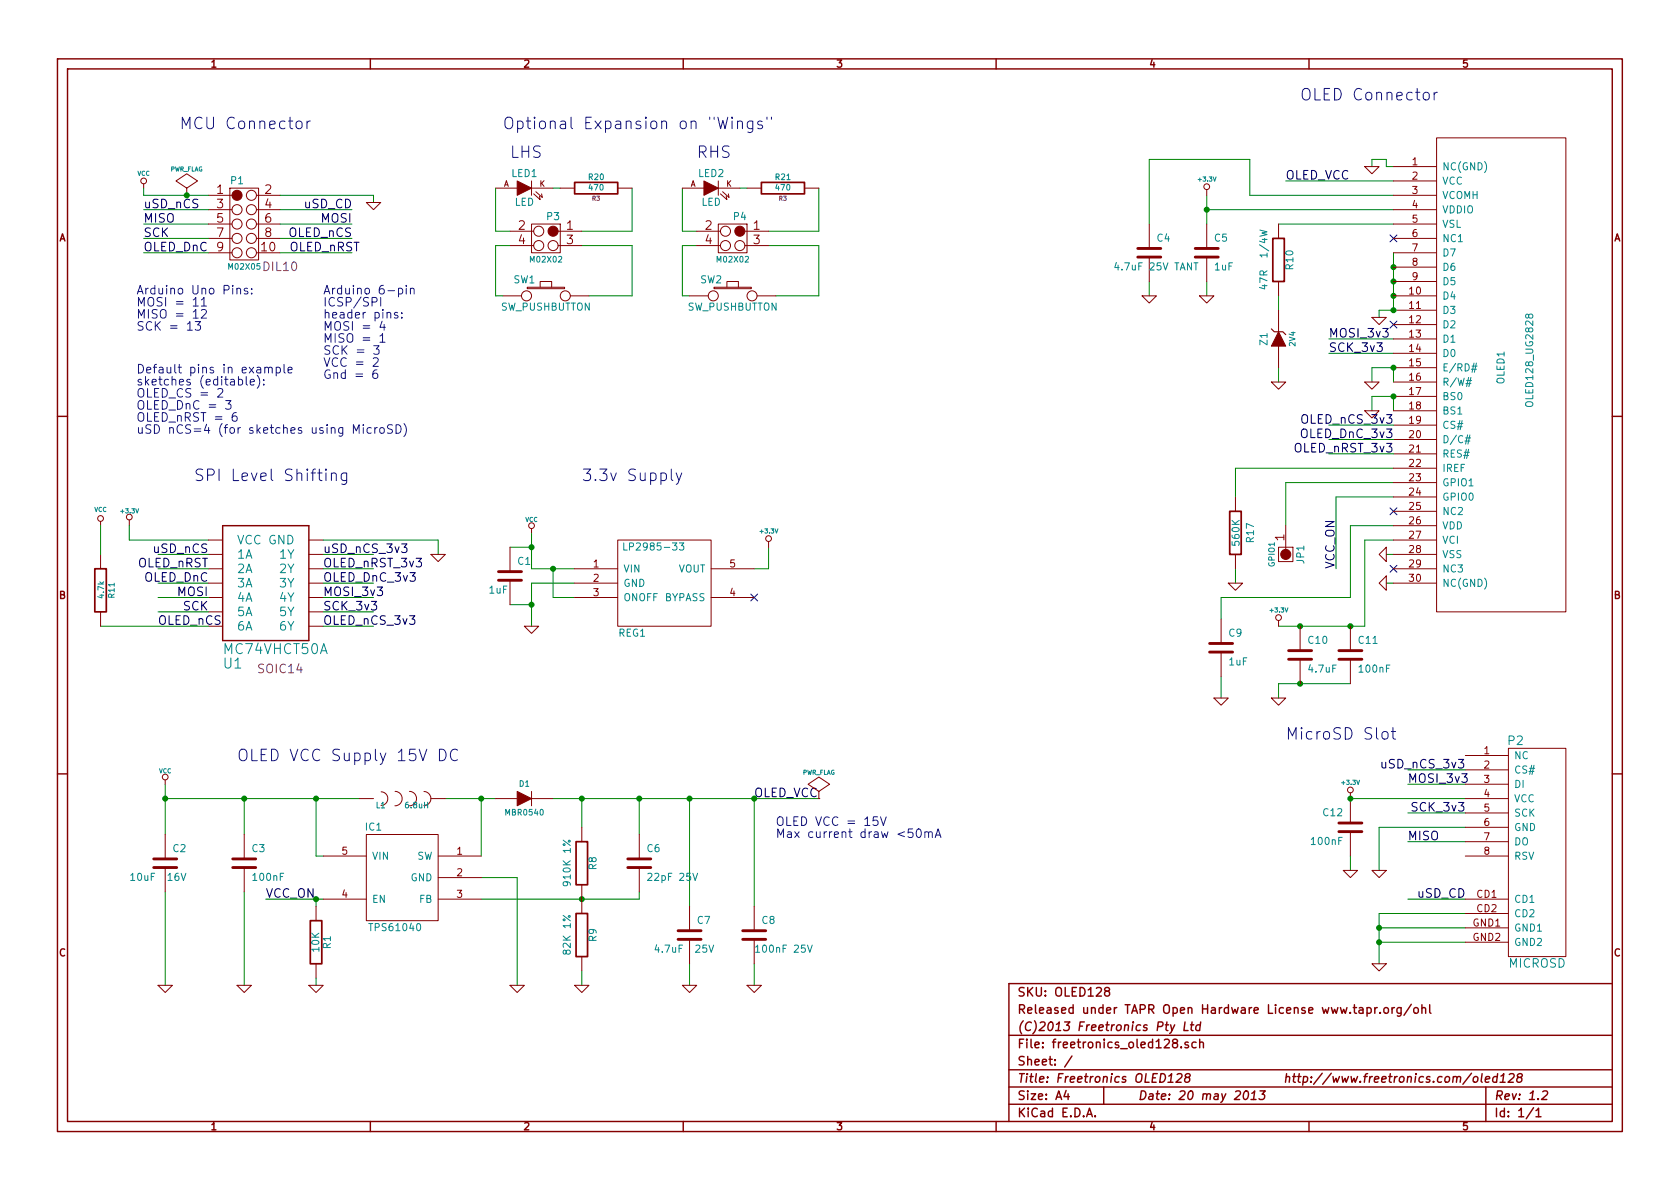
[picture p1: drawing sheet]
EESchema Schematic File Version 2  date Mon 20 May 2013 16:55:55 EST
LIBS:freetronics_kicad_sch_lib
LIBS:power
LIBS:device
LIBS:transistors
LIBS:conn
LIBS:linear
LIBS:regul
LIBS:74xx
LIBS:cmos4000
LIBS:adc-dac
LIBS:memory
LIBS:xilinx
LIBS:special
LIBS:microcontrollers
LIBS:dsp
LIBS:microchip
LIBS:analog_switches
LIBS:motorola
LIBS:texas
LIBS:intel
LIBS:audio
LIBS:interface
LIBS:digital-audio
LIBS:philips
LIBS:display
LIBS:cypress
LIBS:siliconi
LIBS:opto
LIBS:atmel
LIBS:contrib
LIBS:valves
LIBS:freetronics_oled128-cache
EELAYER 24 0
EELAYER END
$Descr A4 11693 8268
encoding utf-8
Sheet 1 1
Title "Freetronics OLED128              http://www.freetronics.com/oled128"
Date "20 may 2013"
Rev "1.2"
Comp "(C)2013 Freetronics Pty Ltd"
Comment1 "Released under TAPR Open Hardware License www.tapr.org/ohl"
Comment2 "SKU: OLED128"
Comment3 ""
Comment4 ""
$EndDescr
Wire Wire Line
	4850 1600 4750 1600
Wire Wire Line
	4750 1600 4750 1300
Wire Wire Line
	5400 2050 5700 2050
Wire Wire Line
	5700 2050 5700 1700
Wire Wire Line
	5700 1700 5350 1700
Wire Wire Line
	4050 1700 4400 1700
Wire Wire Line
	4400 1700 4400 2050
Wire Wire Line
	4400 2050 4100 2050
Wire Wire Line
	3500 2050 3450 2050
Wire Wire Line
	3450 2050 3450 1700
Wire Wire Line
	3450 1700 3550 1700
Wire Wire Line
	4050 1600 4400 1600
Wire Wire Line
	4400 1600 4400 1300
Wire Wire Line
	5350 3800 5350 3950
Wire Wire Line
	5350 3950 5250 3950
Wire Wire Line
	9550 2650 9550 2550
Wire Wire Line
	9600 2200 9600 2150
Wire Wire Line
	9600 2150 9700 2150
Wire Wire Line
	8950 1250 9700 1250
Wire Wire Line
	8000 1550 8000 1100
Wire Wire Line
	8600 3450 8600 3250
Wire Wire Line
	8600 3950 8600 4050
Wire Wire Line
	9300 3950 9300 3450
Wire Wire Line
	9300 3450 9700 3450
Connection ~ 9050 4750
Wire Wire Line
	8900 4750 9400 4750
Connection ~ 9050 4350
Wire Wire Line
	8900 4350 9500 4350
Wire Wire Line
	9500 4350 9500 3750
Wire Wire Line
	3700 3950 4000 3950
Wire Wire Line
	2450 1750 1950 1750
Wire Wire Line
	2450 1650 1950 1650
Wire Wire Line
	2450 1550 1950 1550
Wire Wire Line
	2450 1450 1950 1450
Connection ~ 9600 6450
Wire Wire Line
	9600 6450 10200 6450
Wire Wire Line
	9600 6350 9600 6700
Wire Wire Line
	9600 6350 10200 6350
Wire Wire Line
	10200 5550 9400 5550
Wire Wire Line
	10200 5850 9800 5850
Wire Wire Line
	9800 5450 10200 5450
Wire Wire Line
	9250 2350 9700 2350
Wire Wire Line
	1000 1300 1000 1350
Wire Wire Line
	9700 3850 9650 3850
Connection ~ 3700 4200
Wire Wire Line
	3550 4200 3700 4200
Wire Wire Line
	3700 4050 3700 4350
Connection ~ 3850 3950
Wire Wire Line
	4000 4150 3850 4150
Wire Wire Line
	3850 4150 3850 3950
Wire Wire Line
	2200 6300 2200 6250
Wire Wire Line
	1150 6850 1150 6200
Wire Wire Line
	1700 5800 1700 5550
Wire Wire Line
	4800 6700 4800 6850
Wire Wire Line
	5250 5550 5250 6300
Wire Wire Line
	3600 6850 3600 6100
Wire Wire Line
	4450 5550 4450 5800
Wire Wire Line
	3350 6250 4450 6250
Wire Wire Line
	3850 5550 5700 5550
Connection ~ 5250 5550
Connection ~ 4450 5550
Connection ~ 4050 5550
Connection ~ 3350 5550
Wire Wire Line
	3350 5950 3350 5550
Connection ~ 1700 5550
Wire Wire Line
	8500 4300 8500 4150
Wire Wire Line
	9700 2750 9550 2750
Wire Wire Line
	9550 2550 9700 2550
Wire Wire Line
	8900 1550 9700 1550
Connection ~ 9700 2050
Wire Wire Line
	9700 2150 9700 1750
Wire Wire Line
	8900 2050 8900 2150
Wire Wire Line
	8000 1950 8000 2050
Wire Wire Line
	9700 1150 9650 1150
Wire Wire Line
	8400 1950 8400 2050
Wire Wire Line
	8900 2550 8900 2650
Connection ~ 9700 1950
Connection ~ 9700 1850
Wire Wire Line
	9700 2550 9700 2650
Wire Wire Line
	9700 2750 9700 2850
Wire Wire Line
	9700 3650 9400 3650
Wire Wire Line
	9400 3650 9400 4150
Wire Wire Line
	9500 3750 9700 3750
Connection ~ 1150 5550
Wire Wire Line
	3100 5550 3450 5550
Wire Wire Line
	3600 6100 3350 6100
Wire Wire Line
	2250 5950 2200 5950
Wire Wire Line
	2200 5950 2200 5550
Connection ~ 2200 5550
Wire Wire Line
	4050 6750 4050 6850
Connection ~ 4800 5550
Wire Wire Line
	4450 6250 4450 6200
Connection ~ 4050 6250
Wire Wire Line
	1150 5550 2500 5550
Wire Wire Line
	4050 5750 4050 5550
Wire Wire Line
	4800 5550 4800 6300
Wire Wire Line
	5250 6700 5250 6850
Wire Wire Line
	1700 6200 1700 6850
Wire Wire Line
	1150 5450 1150 5800
Wire Wire Line
	2200 6800 2200 6850
Wire Wire Line
	1850 6250 2250 6250
Connection ~ 2200 6250
Wire Wire Line
	3700 4050 4000 4050
Wire Wire Line
	3550 3800 3700 3800
Connection ~ 3700 3800
Wire Wire Line
	9650 4050 9700 4050
Wire Wire Line
	1950 1350 2600 1350
Wire Wire Line
	2600 1350 2600 1400
Wire Wire Line
	9250 2450 9700 2450
Wire Wire Line
	10200 5650 9800 5650
Wire Wire Line
	10200 5750 9600 5750
Wire Wire Line
	9600 5750 9600 6050
Wire Wire Line
	9400 5950 9400 6050
Wire Wire Line
	9800 6250 10200 6250
Wire Wire Line
	9600 6550 10200 6550
Connection ~ 9600 6550
Wire Wire Line
	3700 3700 3700 3950
Wire Wire Line
	8500 4700 8500 4850
Connection ~ 9400 4350
Wire Wire Line
	8900 4750 8900 4850
Wire Wire Line
	9400 4150 8500 4150
Wire Wire Line
	9700 3350 8950 3350
Wire Wire Line
	8950 3350 8950 3650
Wire Wire Line
	8600 3250 9700 3250
Wire Wire Line
	9700 1450 8400 1450
Connection ~ 8400 1450
Wire Wire Line
	8400 1350 8400 1550
Wire Wire Line
	9700 1350 8700 1350
Wire Wire Line
	8700 1350 8700 1100
Wire Wire Line
	8700 1100 8000 1100
Wire Wire Line
	9650 1150 9650 1100
Wire Wire Line
	9650 1100 9550 1100
Wire Wire Line
	9550 1100 9550 1150
Wire Wire Line
	9550 2750 9550 2850
Wire Wire Line
	3850 1300 3900 1300
Wire Wire Line
	5150 1300 5200 1300
Wire Wire Line
	3450 1300 3450 1600
Wire Wire Line
	3450 1600 3550 1600
Wire Wire Line
	5700 1300 5700 1600
Wire Wire Line
	5700 1600 5350 1600
Wire Wire Line
	4800 2050 4750 2050
Wire Wire Line
	4750 2050 4750 1700
Wire Wire Line
	4750 1700 4850 1700
$Comp
L M02X02 P4
U 1 1
P 5050 1600
F 0 "P4" H 4950 1700 50  0000 C CNN
F 1 "M02X02" H 5000 1400 40  0000 C CNN
F 2 "PIN_ARRAY_2X2" H 5050 1600 60  0001 C CNN
F 3 "" H 5050 1600 60  0001 C CNN
	1    5050 1600
	-1   0    0    -1  
$EndComp
$Comp
L M02X02 P3
U 1 1
P 3750 1600
F 0 "P3" H 3650 1700 50  0000 C CNN
F 1 "M02X02" H 3700 1400 40  0000 C CNN
F 2 "PIN_ARRAY_2X2" H 3750 1600 60  0001 C CNN
F 3 "" H 3750 1600 60  0001 C CNN
	1    3750 1600
	-1   0    0    -1  
$EndComp
$Comp
L LED LED2
U 1 1
P 4950 1300
F 0 "LED2" H 4950 1400 50  0000 C CNN
F 1 "LED" H 4950 1200 50  0000 C CNN
F 2 "LED3MM" H 4950 1300 60  0001 C CNN
F 3 "" H 4950 1300 60  0001 C CNN
	1    4950 1300
	1    0    0    -1  
$EndComp
$Comp
L SW_PUSHBUTTON SW2
U 1 1
P 5100 2050
F 0 "SW2" H 4950 2160 50  0000 C CNN
F 1 "SW_PUSHBUTTON" H 5100 1970 50  0000 C CNN
F 2 "SW_TC0122" H 5100 2050 60  0001 C CNN
F 3 "" H 5100 2050 60  0001 C CNN
	1    5100 2050
	1    0    0    -1  
$EndComp
$Comp
L R R21
U 1 1
P 5450 1300
F 0 "R21" V 5530 1300 40  0000 C CNN
F 1 "470" V 5457 1301 40  0000 C CNN
F 2 "R3" V 5380 1300 30  0000 C CNN
F 3 "~" H 5450 1300 30  0000 C CNN
	1    5450 1300
	0    -1   -1   0   
$EndComp
Text Notes 4850 1100 0    80   ~ 0
RHS
Text Notes 3550 1100 0    80   ~ 0
LHS
$Comp
L R R20
U 1 1
P 4150 1300
F 0 "R20" V 4230 1300 40  0000 C CNN
F 1 "470" V 4157 1301 40  0000 C CNN
F 2 "R3" V 4080 1300 30  0000 C CNN
F 3 "~" H 4150 1300 30  0000 C CNN
	1    4150 1300
	0    -1   -1   0   
$EndComp
$Comp
L SW_PUSHBUTTON SW1
U 1 1
P 3800 2050
F 0 "SW1" H 3650 2160 50  0000 C CNN
F 1 "SW_PUSHBUTTON" H 3800 1970 50  0000 C CNN
F 2 "SW_TC0122" H 3800 2050 60  0001 C CNN
F 3 "" H 3800 2050 60  0001 C CNN
	1    3800 2050
	1    0    0    -1  
$EndComp
$Comp
L LED LED1
U 1 1
P 3650 1300
F 0 "LED1" H 3650 1400 50  0000 C CNN
F 1 "LED" H 3650 1200 50  0000 C CNN
F 2 "LED3MM" H 3650 1300 60  0001 C CNN
F 3 "" H 3650 1300 60  0001 C CNN
	1    3650 1300
	1    0    0    -1  
$EndComp
Text Notes 3500 900  0    80   ~ 0
Optional Expansion on "Wings"
$Comp
L DIODE D1
U 1 1
P 3650 5550
F 0 "D1" H 3650 5650 40  0000 C CNN
F 1 "MBR0540" H 3650 5450 40  0000 C CNN
F 2 "SOD-123" H 3650 5550 60  0001 C CNN
F 3 "" H 3650 5550 60  0001 C CNN
	1    3650 5550
	1    0    0    -1  
$EndComp
$Comp
L GND #PWR01
U 1 1
P 9600 2200
F 0 "#PWR01" H 9600 2200 30  0001 C CNN
F 1 "GND" H 9600 2130 30  0001 C CNN
F 2 "" H 9600 2200 60  0001 C CNN
F 3 "" H 9600 2200 60  0001 C CNN
	1    9600 2200
	1    0    0    -1  
$EndComp
$Comp
L MICROSD P2
U 1 1
P 10650 6050
F 0 "P2" H 10750 6950 60  0000 C CNN
F 1 "MICROSD" H 10600 5400 60  0000 C CNN
F 2 "MICRO-SD-SOCKET-PP" H 10650 6050 60  0001 C CNN
F 3 "" H 10650 6050 60  0001 C CNN
	1    10650 6050
	-1   0    0    -1  
$EndComp
$Comp
L PWR_FLAG #FLG02
U 1 1
P 1300 1350
F 0 "#FLG02" H 1300 1445 30  0001 C CNN
F 1 "PWR_FLAG" H 1300 1530 30  0000 C CNN
F 2 "" H 1300 1350 60  0001 C CNN
F 3 "" H 1300 1350 60  0001 C CNN
	1    1300 1350
	-1   0    0    -1  
$EndComp
$Comp
L PWR_FLAG #FLG03
U 1 1
P 5700 5550
F 0 "#FLG03" H 5700 5645 30  0001 C CNN
F 1 "PWR_FLAG" H 5700 5730 30  0000 C CNN
F 2 "" H 5700 5550 60  0001 C CNN
F 3 "" H 5700 5550 60  0001 C CNN
	1    5700 5550
	1    0    0    -1  
$EndComp
$Comp
L M01 JP1
U 1 1
P 8950 3950
F 0 "JP1" H 8850 4050 50  0000 C CNN
F 1 "GPIO1" H 8850 3850 40  0000 C CNN
F 2 "1X01" H 8950 3950 60  0001 C CNN
F 3 "" H 8950 3950 60  0001 C CNN
	1    8950 3950
	0    1    1    0   
$EndComp
Text Label 2114 1450 0    60   ~ 0
uSD_CD
Text Label 1000 1450 0    60   ~ 0
uSD_nCS
Text Label 1000 1550 0    60   ~ 0
MISO
Text Notes 8950 5150 0    80   ~ 0
MicroSD Slot
$Comp
L GND #PWR04
U 1 1
P 9600 6700
F 0 "#PWR04" H 9600 6700 30  0001 C CNN
F 1 "GND" H 9600 6630 30  0001 C CNN
F 2 "" H 9600 6700 60  0001 C CNN
F 3 "" H 9600 6700 60  0001 C CNN
	1    9600 6700
	-1   0    0    -1  
$EndComp
Text Label 9864 6250 0    60   ~ 0
uSD_CD
Text Label 1450 3850 2    60   ~ 0
uSD_nCS
$Comp
L GND #PWR05
U 1 1
P 9400 6050
F 0 "#PWR05" H 9400 6050 30  0001 C CNN
F 1 "GND" H 9400 5980 30  0001 C CNN
F 2 "" H 9400 6050 60  0001 C CNN
F 3 "" H 9400 6050 60  0001 C CNN
	1    9400 6050
	-1   0    0    -1  
$EndComp
$Comp
L C C12
U 1 1
P 9400 5750
F 0 "C12" H 9450 5850 50  0000 L CNN
F 1 "100nF" H 9450 5650 50  0000 L CNN
F 2 "0603" H 9400 5750 60  0001 C CNN
F 3 "" H 9400 5750 60  0001 C CNN
	1    9400 5750
	-1   0    0    -1  
$EndComp
$Comp
L +3.3V #PWR06
U 1 1
P 9400 5550
F 0 "#PWR06" H 9400 5510 30  0001 C CNN
F 1 "+3.3V" H 9400 5660 30  0000 C CNN
F 2 "" H 9400 5550 60  0001 C CNN
F 3 "" H 9400 5550 60  0001 C CNN
	1    9400 5550
	-1   0    0    -1  
$EndComp
$Comp
L GND #PWR07
U 1 1
P 9600 6050
F 0 "#PWR07" H 9600 6050 30  0001 C CNN
F 1 "GND" H 9600 5980 30  0001 C CNN
F 2 "" H 9600 6050 60  0001 C CNN
F 3 "" H 9600 6050 60  0001 C CNN
	1    9600 6050
	-1   0    0    -1  
$EndComp
Text Label 9800 5850 0    60   ~ 0
MISO
Text Label 9818 5650 0    60   ~ 0
SCK_3v3
Text Label 9800 5450 0    60   ~ 0
MOSI_3v3
Text Notes 1350 3350 0    80   ~ 0
SPI Level Shifting
Text Label 2250 4250 0    60   ~ 0
SCK_3v3
Text Label 9250 2450 0    60   ~ 0
SCK_3v3
Text Label 9250 2350 0    60   ~ 0
MOSI_3v3
Text Notes 1250 900  0    80   ~ 0
MCU Connector
Text Notes 9050 700  0    80   ~ 0
OLED Connector
Text Notes 1650 5300 0    80   ~ 0
OLED VCC Supply 15V DC
Text Notes 4050 3350 0    80   ~ 0
3.3v Supply
$Comp
L GND #PWR08
U 1 1
P 9650 3850
F 0 "#PWR08" H 9650 3850 30  0001 C CNN
F 1 "GND" H 9650 3780 30  0001 C CNN
F 2 "" H 9650 3850 60  0001 C CNN
F 3 "" H 9650 3850 60  0001 C CNN
	1    9650 3850
	0    1    1    0   
$EndComp
NoConn ~ 5250 4150
NoConn ~ 9700 2250
NoConn ~ 9700 3950
NoConn ~ 9700 1650
NoConn ~ 9700 3550
Text Label 2016 1750 0    60   ~ 0
OLED_nRST
Text Label 1000 1750 0    60   ~ 0
OLED_DnC
Text Label 2008 1650 0    60   ~ 0
OLED_nCS
Text Label 1000 1650 0    60   ~ 0
SCK
Text Label 2232 1550 0    60   ~ 0
MOSI
$Comp
L GND #PWR09
U 1 1
P 2600 1400
F 0 "#PWR09" H 2600 1400 30  0001 C CNN
F 1 "GND" H 2600 1330 30  0001 C CNN
F 2 "" H 2600 1400 60  0001 C CNN
F 3 "" H 2600 1400 60  0001 C CNN
	1    2600 1400
	-1   0    0    -1  
$EndComp
Text Notes 5400 5750 0    60   ~ 0
OLED VCC = 15V\nMax current draw <50mA
$Comp
L VCC #PWR010
U 1 1
P 1150 5450
F 0 "#PWR010" H 1150 5540 20  0001 C CNN
F 1 "VCC" H 1150 5540 30  0000 C CNN
F 2 "" H 1150 5450 60  0001 C CNN
F 3 "" H 1150 5450 60  0001 C CNN
	1    1150 5450
	1    0    0    -1  
$EndComp
$Comp
L +3.3V #PWR011
U 1 1
P 5350 3800
F 0 "#PWR011" H 5350 3760 30  0001 C CNN
F 1 "+3.3V" H 5350 3910 30  0000 C CNN
F 2 "" H 5350 3800 60  0001 C CNN
F 3 "" H 5350 3800 60  0001 C CNN
	1    5350 3800
	1    0    0    -1  
$EndComp
$Comp
L C C1
U 1 1
P 3550 4000
F 0 "C1" H 3600 4100 50  0000 L CNN
F 1 "1uF" H 3400 3900 50  0000 L CNN
F 2 "0603" H 3550 4000 60  0001 C CNN
F 3 "" H 3550 4000 60  0001 C CNN
	1    3550 4000
	1    0    0    -1  
$EndComp
$Comp
L GND #PWR012
U 1 1
P 3700 4350
F 0 "#PWR012" H 3700 4350 30  0001 C CNN
F 1 "GND" H 3700 4280 30  0001 C CNN
F 2 "" H 3700 4350 60  0001 C CNN
F 3 "" H 3700 4350 60  0001 C CNN
	1    3700 4350
	1    0    0    -1  
$EndComp
$Comp
L VCC #PWR013
U 1 1
P 3700 3700
F 0 "#PWR013" H 3700 3790 20  0001 C CNN
F 1 "VCC" H 3700 3790 30  0000 C CNN
F 2 "" H 3700 3700 60  0001 C CNN
F 3 "" H 3700 3700 60  0001 C CNN
	1    3700 3700
	1    0    0    -1  
$EndComp
$Comp
L LP2985-33 REG1
U 1 1
P 4750 4050
F 0 "REG1" H 4400 3700 50  0000 C CNN
F 1 "LP2985-33" H 4550 4300 50  0000 C CNN
F 2 "MODULE" H 4650 3900 50  0001 C CNN
F 3 "DOCUMENTATION" H 4650 3800 50  0001 C CNN
	1    4750 4050
	1    0    0    -1  
$EndComp
$Comp
L R R1
U 1 1
P 2200 6550
F 0 "R1" V 2280 6550 50  0000 C CNN
F 1 "10K" V 2200 6550 50  0000 C CNN
F 2 "0603" H 2200 6550 60  0001 C CNN
F 3 "" H 2200 6550 60  0001 C CNN
	1    2200 6550
	1    0    0    -1  
$EndComp
Text Label 5250 5550 0    60   ~ 0
OLED_VCC
$Comp
L GND #PWR014
U 1 1
P 5250 6850
F 0 "#PWR014" H 5250 6850 30  0001 C CNN
F 1 "GND" H 5250 6780 30  0001 C CNN
F 2 "" H 5250 6850 60  0001 C CNN
F 3 "" H 5250 6850 60  0001 C CNN
	1    5250 6850
	1    0    0    -1  
$EndComp
$Comp
L GND #PWR015
U 1 1
P 4800 6850
F 0 "#PWR015" H 4800 6850 30  0001 C CNN
F 1 "GND" H 4800 6780 30  0001 C CNN
F 2 "" H 4800 6850 60  0001 C CNN
F 3 "" H 4800 6850 60  0001 C CNN
	1    4800 6850
	1    0    0    -1  
$EndComp
$Comp
L C C8
U 1 1
P 5250 6500
F 0 "C8" H 5300 6600 50  0000 L CNN
F 1 "100nF 25V" H 5250 6400 50  0000 L CNN
F 2 "0603" H 5250 6500 60  0001 C CNN
F 3 "" H 5250 6500 60  0001 C CNN
	1    5250 6500
	1    0    0    -1  
$EndComp
$Comp
L C C7
U 1 1
P 4800 6500
F 0 "C7" H 4850 6600 50  0000 L CNN
F 1 "4.7uF  25V" H 4550 6400 50  0000 L CNN
F 2 "0603" H 4800 6500 60  0001 C CNN
F 3 "" H 4800 6500 60  0001 C CNN
	1    4800 6500
	1    0    0    -1  
$EndComp
$Comp
L C C6
U 1 1
P 4450 6000
F 0 "C6" H 4500 6100 50  0000 L CNN
F 1 "22pF 25V" H 4500 5900 50  0000 L CNN
F 2 "0603" H 4450 6000 60  0001 C CNN
F 3 "" H 4450 6000 60  0001 C CNN
	1    4450 6000
	1    0    0    -1  
$EndComp
$Comp
L GND #PWR016
U 1 1
P 4050 6850
F 0 "#PWR016" H 4050 6850 30  0001 C CNN
F 1 "GND" H 4050 6780 30  0001 C CNN
F 2 "" H 4050 6850 60  0001 C CNN
F 3 "" H 4050 6850 60  0001 C CNN
	1    4050 6850
	1    0    0    -1  
$EndComp
$Comp
L R R9
U 1 1
P 4050 6500
F 0 "R9" V 4130 6500 50  0000 C CNN
F 1 "82K 1%" V 3950 6500 50  0000 C CNN
F 2 "0603" H 4050 6500 60  0001 C CNN
F 3 "" H 4050 6500 60  0001 C CNN
	1    4050 6500
	1    0    0    -1  
$EndComp
$Comp
L R R8
U 1 1
P 4050 6000
F 0 "R8" V 4130 6000 50  0000 C CNN
F 1 "910K 1%" V 3950 6000 50  0000 C CNN
F 2 "0603" H 4050 6000 60  0001 C CNN
F 3 "" H 4050 6000 60  0001 C CNN
	1    4050 6000
	1    0    0    -1  
$EndComp
$Comp
L GND #PWR017
U 1 1
P 3600 6850
F 0 "#PWR017" H 3600 6850 30  0001 C CNN
F 1 "GND" H 3600 6780 30  0001 C CNN
F 2 "" H 3600 6850 60  0001 C CNN
F 3 "" H 3600 6850 60  0001 C CNN
	1    3600 6850
	1    0    0    -1  
$EndComp
Text Label 1850 6250 0    60   ~ 0
VCC_ON
$Comp
L GND #PWR018
U 1 1
P 2200 6850
F 0 "#PWR018" H 2200 6850 30  0001 C CNN
F 1 "GND" H 2200 6780 30  0001 C CNN
F 2 "" H 2200 6850 60  0001 C CNN
F 3 "" H 2200 6850 60  0001 C CNN
	1    2200 6850
	1    0    0    -1  
$EndComp
$Comp
L GND #PWR019
U 1 1
P 1150 6850
F 0 "#PWR019" H 1150 6850 30  0001 C CNN
F 1 "GND" H 1150 6780 30  0001 C CNN
F 2 "" H 1150 6850 60  0001 C CNN
F 3 "" H 1150 6850 60  0001 C CNN
	1    1150 6850
	1    0    0    -1  
$EndComp
$Comp
L GND #PWR020
U 1 1
P 1700 6850
F 0 "#PWR020" H 1700 6850 30  0001 C CNN
F 1 "GND" H 1700 6780 30  0001 C CNN
F 2 "" H 1700 6850 60  0001 C CNN
F 3 "" H 1700 6850 60  0001 C CNN
	1    1700 6850
	1    0    0    -1  
$EndComp
$Comp
L C C3
U 1 1
P 1700 6000
F 0 "C3" H 1750 6100 50  0000 L CNN
F 1 "100nF" H 1750 5900 50  0000 L CNN
F 2 "0603" H 1700 6000 60  0001 C CNN
F 3 "" H 1700 6000 60  0001 C CNN
	1    1700 6000
	1    0    0    -1  
$EndComp
$Comp
L C C2
U 1 1
P 1150 6000
F 0 "C2" H 1200 6100 50  0000 L CNN
F 1 "10uF  16V" H 900 5900 50  0000 L CNN
F 2 "0603" H 1150 6000 60  0001 C CNN
F 3 "" H 1150 6000 60  0001 C CNN
	1    1150 6000
	1    0    0    -1  
$EndComp
$Comp
L TPS61040 IC1
U 1 1
P 3000 6100
F 0 "IC1" H 2600 6450 50  0000 C CNN
F 1 "TPS61040" H 2750 5750 50  0000 C CNN
F 2 "SOT23-5" H 2800 5850 50  0001 C CNN
F 3 "DOCUMENTATION" H 2800 6350 50  0001 C CNN
	1    3000 6100
	1    0    0    -1  
$EndComp
$Comp
L INDUCTOR L1
U 1 1
P 2800 5550
F 0 "L1" H 2650 5500 40  0000 C CNN
F 1 "6.8uH" H 2900 5500 40  0000 C CNN
F 2 "1210" H 2800 5550 60  0001 C CNN
F 3 "6.8uH 1210 NLCV32T-6R8M-PF" H 2800 5550 60  0001 C CNN
	1    2800 5550
	1    0    0    -1  
$EndComp
$Comp
L GND #PWR021
U 1 1
P 9650 4050
F 0 "#PWR021" H 9650 4050 30  0001 C CNN
F 1 "GND" H 9650 3980 30  0001 C CNN
F 2 "" H 9650 4050 60  0001 C CNN
F 3 "" H 9650 4050 60  0001 C CNN
	1    9650 4050
	0    1    1    0   
$EndComp
$Comp
L +3.3V #PWR022
U 1 1
P 8900 4350
F 0 "#PWR022" H 8900 4310 30  0001 C CNN
F 1 "+3.3V" H 8900 4460 30  0000 C CNN
F 2 "" H 8900 4350 60  0001 C CNN
F 3 "" H 8900 4350 60  0001 C CNN
	1    8900 4350
	1    0    0    -1  
$EndComp
$Comp
L GND #PWR023
U 1 1
P 8900 4850
F 0 "#PWR023" H 8900 4850 30  0001 C CNN
F 1 "GND" H 8900 4780 30  0001 C CNN
F 2 "" H 8900 4850 60  0001 C CNN
F 3 "" H 8900 4850 60  0001 C CNN
	1    8900 4850
	1    0    0    -1  
$EndComp
$Comp
L C C11
U 1 1
P 9400 4550
F 0 "C11" H 9450 4650 50  0000 L CNN
F 1 "100nF" H 9450 4450 50  0000 L CNN
F 2 "0603" H 9400 4550 60  0001 C CNN
F 3 "" H 9400 4550 60  0001 C CNN
	1    9400 4550
	1    0    0    -1  
$EndComp
$Comp
L C C10
U 1 1
P 9050 4550
F 0 "C10" H 9100 4650 50  0000 L CNN
F 1 "4.7uF" H 9100 4450 50  0000 L CNN
F 2 "0603" H 9050 4550 60  0001 C CNN
F 3 "" H 9050 4550 60  0001 C CNN
	1    9050 4550
	1    0    0    -1  
$EndComp
$Comp
L GND #PWR024
U 1 1
P 8500 4850
F 0 "#PWR024" H 8500 4850 30  0001 C CNN
F 1 "GND" H 8500 4780 30  0001 C CNN
F 2 "" H 8500 4850 60  0001 C CNN
F 3 "" H 8500 4850 60  0001 C CNN
	1    8500 4850
	1    0    0    -1  
$EndComp
$Comp
L C C9
U 1 1
P 8500 4500
F 0 "C9" H 8550 4600 50  0000 L CNN
F 1 "1uF" H 8550 4400 50  0000 L CNN
F 2 "0603" H 8500 4500 60  0001 C CNN
F 3 "" H 8500 4500 60  0001 C CNN
	1    8500 4500
	1    0    0    -1  
$EndComp
Text Label 9300 3950 1    60   ~ 0
VCC_ON
$Comp
L GND #PWR025
U 1 1
P 8600 4050
F 0 "#PWR025" H 8600 4050 30  0001 C CNN
F 1 "GND" H 8600 3980 30  0001 C CNN
F 2 "" H 8600 4050 60  0001 C CNN
F 3 "" H 8600 4050 60  0001 C CNN
	1    8600 4050
	1    0    0    -1  
$EndComp
$Comp
L R R17
U 1 1
P 8600 3700
F 0 "R17" V 8500 3700 50  0000 C CNN
F 1 "560K" V 8600 3700 50  0000 C CNN
F 2 "0603" H 8600 3700 60  0001 C CNN
F 3 "" H 8600 3700 60  0001 C CNN
	1    8600 3700
	-1   0    0    1   
$EndComp
Text Label 1100 4350 0    60   ~ 0
OLED_nCS
$Comp
L GND #PWR026
U 1 1
P 9550 2850
F 0 "#PWR026" H 9550 2850 30  0001 C CNN
F 1 "GND" H 9550 2780 30  0001 C CNN
F 2 "" H 9550 2850 60  0001 C CNN
F 3 "" H 9550 2850 60  0001 C CNN
	1    9550 2850
	1    0    0    -1  
$EndComp
$Comp
L GND #PWR027
U 1 1
P 9550 2650
F 0 "#PWR027" H 9550 2650 30  0001 C CNN
F 1 "GND" H 9550 2580 30  0001 C CNN
F 2 "" H 9550 2650 60  0001 C CNN
F 3 "" H 9550 2650 60  0001 C CNN
	1    9550 2650
	1    0    0    -1  
$EndComp
Text Label 1450 3950 2    60   ~ 0
OLED_nRST
Text Label 1450 4050 2    60   ~ 0
OLED_DnC
Text Label 1450 4250 2    60   ~ 0
SCK
Text Label 1450 4150 2    60   ~ 0
MOSI
$Comp
L GND #PWR028
U 1 1
P 8900 2650
F 0 "#PWR028" H 8900 2650 30  0001 C CNN
F 1 "GND" H 8900 2580 30  0001 C CNN
F 2 "" H 8900 2650 60  0001 C CNN
F 3 "" H 8900 2650 60  0001 C CNN
	1    8900 2650
	1    0    0    -1  
$EndComp
$Comp
L ZENER Z1
U 1 1
P 8900 2350
F 0 "Z1" H 8900 2450 50  0000 C CNN
F 1 "2V4" H 8900 2250 40  0000 C CNN
F 2 "SOD-123" H 8900 2350 60  0001 C CNN
F 3 "" H 8900 2350 60  0001 C CNN
	1    8900 2350
	0    -1   -1   0   
$EndComp
$Comp
L R R10
U 1 1
P 8900 1800
F 0 "R10" V 8980 1800 50  0000 C CNN
F 1 "47R  1/4W" V 8800 1800 50  0000 C CNN
F 2 "1206" H 8900 1800 60  0001 C CNN
F 3 "" H 8900 1800 60  0001 C CNN
	1    8900 1800
	1    0    0    -1  
$EndComp
$Comp
L GND #PWR029
U 1 1
P 8400 2050
F 0 "#PWR029" H 8400 2050 30  0001 C CNN
F 1 "GND" H 8400 1980 30  0001 C CNN
F 2 "" H 8400 2050 60  0001 C CNN
F 3 "" H 8400 2050 60  0001 C CNN
	1    8400 2050
	1    0    0    -1  
$EndComp
$Comp
L C C5
U 1 1
P 8400 1750
F 0 "C5" H 8450 1850 50  0000 L CNN
F 1 "1uF" H 8450 1650 50  0000 L CNN
F 2 "0603" H 8400 1750 60  0001 C CNN
F 3 "" H 8400 1750 60  0001 C CNN
	1    8400 1750
	1    0    0    -1  
$EndComp
$Comp
L +3.3V #PWR030
U 1 1
P 8400 1350
F 0 "#PWR030" H 8400 1310 30  0001 C CNN
F 1 "+3.3V" H 8400 1460 30  0000 C CNN
F 2 "" H 8400 1350 60  0001 C CNN
F 3 "" H 8400 1350 60  0001 C CNN
	1    8400 1350
	1    0    0    -1  
$EndComp
$Comp
L GND #PWR031
U 1 1
P 8000 2050
F 0 "#PWR031" H 8000 2050 30  0001 C CNN
F 1 "GND" H 8000 1980 30  0001 C CNN
F 2 "" H 8000 2050 60  0001 C CNN
F 3 "" H 8000 2050 60  0001 C CNN
	1    8000 2050
	1    0    0    -1  
$EndComp
$Comp
L C C4
U 1 1
P 8000 1750
F 0 "C4" H 8050 1850 50  0000 L CNN
F 1 "4.7uF 25V TANT" H 7750 1650 50  0000 L CNN
F 2 "1206" H 8000 1750 60  0001 C CNN
F 3 "" H 8000 1750 60  0001 C CNN
	1    8000 1750
	1    0    0    -1  
$EndComp
$Comp
L GND #PWR032
U 1 1
P 9550 1150
F 0 "#PWR032" H 9550 1150 30  0001 C CNN
F 1 "GND" H 9550 1080 30  0001 C CNN
F 2 "" H 9550 1150 60  0001 C CNN
F 3 "" H 9550 1150 60  0001 C CNN
	1    9550 1150
	1    0    0    -1  
$EndComp
Text Label 8950 1250 0    60   ~ 0
OLED_VCC
$Comp
L OLED128_UG2828 OLED1
U 1 1
P 10450 2600
F 0 "OLED1" V 10450 2650 50  0000 C CNN
F 1 "OLED128_UG2828" V 10650 2700 50  0000 C CNN
F 2 "OLED-128X128-FPC-TOP" H 10450 2600 50  0001 C CNN
F 3 "DOCUMENTATION" H 10450 2600 50  0001 C CNN
F 4 "SSD1351" H 10450 2600 50  0001 C CNN "Controller"
	1    10450 2600
	1    0    0    -1  
$EndComp
$Comp
L M02X05 P1
U 1 1
P 1750 1350
F 0 "P1" H 1650 1450 50  0000 C CNN
F 1 "M02X05" H 1700 850 40  0000 C CNN
F 2 "DIL10" H 1950 850 60  0000 C CNN
F 3 "" H 1750 1350 60  0000 C CNN
	1    1750 1350
	1    0    0    -1  
$EndComp
Wire Wire Line
	1000 1350 1450 1350
Wire Wire Line
	1450 1450 1000 1450
Wire Wire Line
	1450 1550 1000 1550
Wire Wire Line
	1450 1650 1000 1650
Wire Wire Line
	1450 1750 1000 1750
Connection ~ 1300 1350
Connection ~ 9400 5550
Connection ~ 9700 2150
Connection ~ 9700 2550
Connection ~ 9700 2750
$Comp
L MC74VHCT50A U1
U 1 1
P 1850 4050
F 0 "U1" H 1550 3450 70  0000 L BNN
F 1 "MC74VHCT50A" H 1550 3550 70  0000 L BNN
F 2 "SOIC14" H 1950 3450 60  0000 C CNN
F 3 "~" H 1850 4050 60  0000 C CNN
	1    1850 4050
	1    0    0    -1  
$EndComp
Text Label 2250 4150 0    60   ~ 0
MOSI_3v3
Wire Wire Line
	1450 3850 1100 3850
Wire Wire Line
	1450 4050 1100 4050
Wire Wire Line
	1450 4150 1100 4150
Wire Wire Line
	1450 4250 1100 4250
Wire Wire Line
	2250 3750 3050 3750
Wire Wire Line
	2250 3850 2600 3850
Wire Wire Line
	2250 4050 2600 4050
Wire Wire Line
	2250 4150 2600 4150
Wire Wire Line
	2250 4250 2600 4250
Text Label 10200 5350 2    60   ~ 0
uSD_nCS_3v3
Wire Wire Line
	10200 5350 9800 5350
Text Label 2250 3850 0    60   ~ 0
uSD_nCS_3v3
Wire Wire Line
	9700 3150 9250 3150
Wire Wire Line
	9700 3050 9250 3050
Text Label 9700 3050 2    60   ~ 0
OLED_DnC_3v3
Text Label 9700 3150 2    60   ~ 0
OLED_nRST_3v3
Text Label 2250 4050 0    60   ~ 0
OLED_DnC_3v3
Text Label 2250 3950 0    60   ~ 0
OLED_nRST_3v3
$Comp
L VCC #PWR033
U 1 1
P 1000 1300
F 0 "#PWR033" H 1000 1400 30  0001 C CNN
F 1 "VCC" H 1000 1400 30  0000 C CNN
F 2 "" H 1000 1300 60  0000 C CNN
F 3 "" H 1000 1300 60  0000 C CNN
	1    1000 1300
	1    0    0    -1  
$EndComp
$Comp
L +3.3V #PWR034
U 1 1
P 900 3650
F 0 "#PWR034" H 900 3750 30  0001 C CNN
F 1 "+3.3V" H 900 3750 30  0000 C CNN
F 2 "" H 900 3650 60  0000 C CNN
F 3 "" H 900 3650 60  0000 C CNN
	1    900  3650
	1    0    0    -1  
$EndComp
Wire Wire Line
	3050 3750 3050 3850
$Comp
L GND #PWR035
U 1 1
P 3050 3850
F 0 "#PWR035" H 3050 3850 30  0001 C CNN
F 1 "GND" H 3050 3780 30  0001 C CNN
F 2 "" H 3050 3850 60  0000 C CNN
F 3 "" H 3050 3850 60  0000 C CNN
	1    3050 3850
	1    0    0    -1  
$EndComp
Wire Wire Line
	2250 3950 2600 3950
Wire Wire Line
	1450 3950 1100 3950
Text Notes 950  2050 0    60   ~ 0
Arduino Uno Pins:\nMOSI = 11\nMISO = 12\nSCK = 13
Text Notes 2250 2050 0    60   ~ 0
Arduino 6-pin\nICSP/SPI\nheader pins:\nMOSI = 4\nMISO = 1\nSCK = 3\nVCC = 2\nGnd = 6
Text Notes 950  2600 0    60   ~ 0
Default pins in example\nsketches (editable):\nOLED_CS = 2\nOLED_DnC = 3\nOLED_nRST = 6\nuSD nCS=4 (for sketches using MicroSD)
Wire Wire Line
	700  4350 1450 4350
Wire Wire Line
	2250 4350 2600 4350
Text Label 2250 4350 0    60   ~ 0
OLED_nCS_3v3
Text Label 9700 2950 2    60   ~ 0
OLED_nCS_3v3
Wire Wire Line
	900  3650 900  3750
Wire Wire Line
	900  3750 1450 3750
$Comp
L R R11
U 1 1
P 700 4100
F 0 "R11" V 780 4100 40  0000 C CNN
F 1 "4.7k" V 707 4101 40  0000 C CNN
F 2 "~" V 630 4100 30  0000 C CNN
F 3 "~" H 700 4100 30  0000 C CNN
	1    700  4100
	1    0    0    -1  
$EndComp
Wire Wire Line
	9700 2950 9250 2950
$Comp
L VCC #PWR036
U 1 1
P 700 3650
F 0 "#PWR036" H 700 3610 30  0001 C CNN
F 1 "VCC" H 700 3760 30  0000 C CNN
F 2 "" H 700 3650 60  0000 C CNN
F 3 "" H 700 3650 60  0000 C CNN
	1    700  3650
	1    0    0    -1  
$EndComp
Wire Wire Line
	700  3650 700  3850
$EndSCHEMATC
